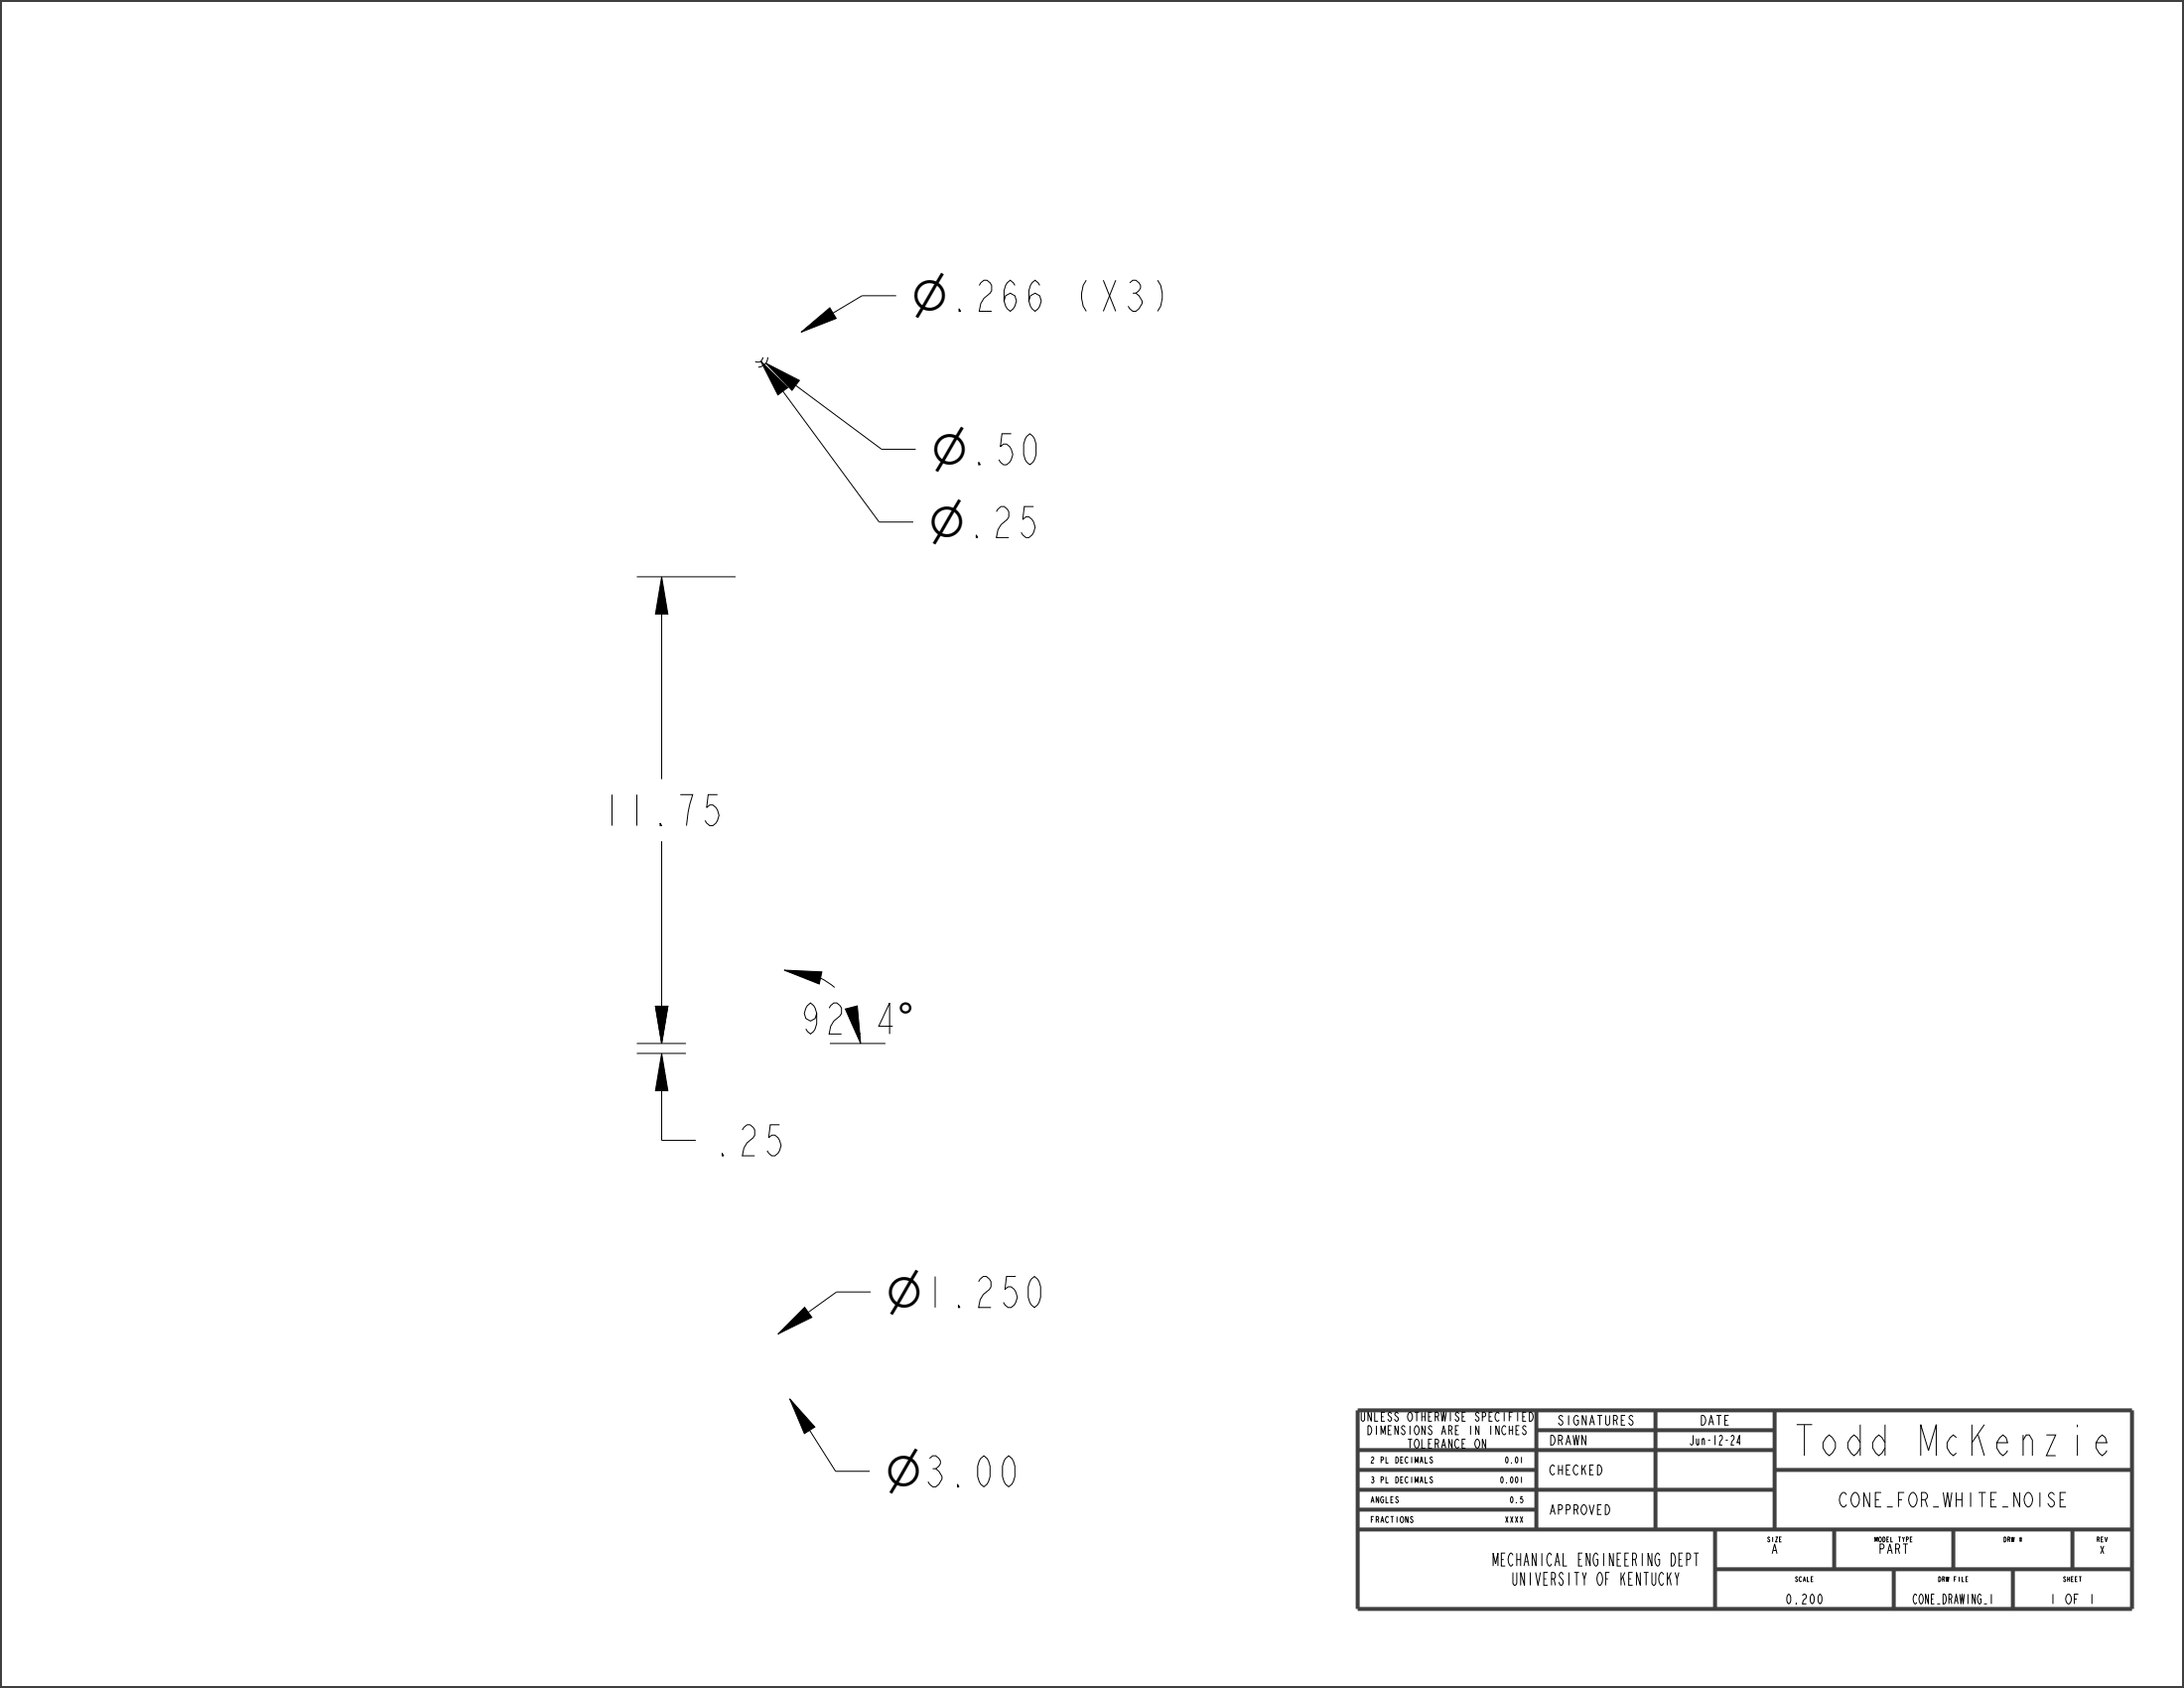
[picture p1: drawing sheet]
<svg xmlns="http://www.w3.org/2000/svg" width="279mm" height="216mm" viewBox="0 0 279 216" stroke-linecap="round" stroke-linejoin="round" font-family="sans-serif">
<path d="M97.3 46.2l3.5 3.4-1.3 .9zM98 46.5l4.3 2.2-1 1.2zM102.5 42.5l3.7-3.1 .8 1.3zM84.6 73.8l.8 4.7h-1.5zM83.9 128.7h1.5l-.8 4.8zM84.6 134.7l.8 4.8h-1.5zM100.3 124.1l4.8 .2-.3 1.6zM102.9 167.2l1 1.3-4.4 2.1zM101 178.9l3.2 3.6-1.3 .9z" fill="#000"/>
<g fill="none" stroke="#000" stroke-width=".13">
<path d="M114.6 37.8h-4.3l-3.7 2.2M97.3 46.2l3.5 3.4-1.3 .9zM97.6 45.7a.64 .64 0 0 1-1 .5M98 46.5l4.3 2.2-1 1.2zM98.2 45.7a1.27 1.27 0 0 1-1.2 1.3M100.2 50l12.3 16.8h4.3M101.8 49.3l11 8.2h4.3M102.5 42.5l3.7-3.1 .8 1.3zM81.5 73.8h12.6M84.6 73.8l.8 4.7h-1.5zM84.6 78.5v21.2M84.6 107.6v21.1"/>
<path d="M81.5 134.7h6.2M81.5 133.5h6.2M83.9 128.7h1.5l-.8 4.8zM84.6 134.7l.8 4.8h-1.5zM84.6 139.5v6.4h4.4M100.3 124.1l4.8 .2-.3 1.6zM105 125.1l1.8 1.2M101 178.9l3.2 3.6-1.3 .9zM102.9 167.2l1 1.3-4.4 2.1zM111.4 165.2h-4.4l-3.6 2.6M103.6 182.9l3.3 5.3h4.4"/>
</g>
<g fill="none" stroke="#404040" stroke-width=".51">
<path d="M0 0h279.4v215.9h-279.4zM173.7 180.4h99v25.4h-99zM173.7 195.6h99M173.7 193.1h22.8M173.7 190.5h53.3M173.7 188h22.8M173.7 185.5h53.3M196.5 182.9h30.5M196.5 180.4v15.2M211.8 180.4v15.2M219.4 195.6v10.2M227 188h45.7"/>
<path d="M227 180.4v15.2M234.6 195.6v5.1M249.9 195.6v5.1M265.1 195.6v5.1M219.4 200.7h53.3M242.3 200.7v5.1M257.5 200.7v5.1"/>
</g>
<g font-size="5.5">
<text x="116.6" y="39.8">⌀.266 (X3)</text>
<text x="116.6" y="39.8">⌀</text>
<text x="119.1" y="59.4">⌀.50</text>
<text x="119.1" y="59.4">⌀</text>
<text x="118.8" y="68.8">⌀.25</text>
<text x="118.8" y="68.8">⌀</text>
<text x="114.8" y="132.3">°</text>
<text x="113.4" y="167.2">⌀1.250</text>
<text x="113.4" y="167.2">⌀</text>
<text x="113.2" y="190.2">⌀3.00</text>
<text x="113.2" y="190.2">⌀</text>
</g>
<g font-size="5.2">
<text x="76.7" y="105.6">11.75</text>
<text x="102.1" y="132.3">92.4°</text>
<text x="91" y="147.8">.25</text>
<text x="229.8" y="186.2">Todd McKenzie</text>
</g>
<text font-size="2.4" x="235.5" y="192.7">CONE_FOR_WHITE_NOISE</text>
<g font-size="2.1">
<text x="191.2" y="200.3">MECHANICAL ENGINEERING DEPT</text>
<text x="193.6" y="202.8">UNIVERSITY OF KENTUCKY</text>
</g>
<g font-size="1.6">
<text x="198.1" y="184.8">DRAWN</text>
<text x="199.3" y="182.3">SIGNATURES</text>
<text x="216.1" y="184.8">Jun-12-24</text>
<text x="217.5" y="182.3">DATE</text>
<text x="198.1" y="188.6">CHECKED</text>
<text x="198.1" y="193.7">APPROVED</text>
<text x="226.5" y="198.7">A</text>
<text x="240.3" y="198.7">PART</text>
<text x="228.4" y="205.1">0.200</text>
<text x="244.8" y="205.1">CONE_DRAWING_1</text>
<text x="262.1" y="205.1">1 OF 1</text>
</g>
<g font-size="1.5">
<text x="174.2" y="181.8">UNLESS OTHERWISE SPECIFIED</text>
<text x="175" y="183.5">DIMENSIONS ARE IN INCHES</text>
<text x="180.1" y="185.2">TOLERANCE ON</text>
</g>
<text font-size="1.3" x="268.5" y="198.7">X</text>
<g font-size="1">
<text x="175.3" y="189.7">3 PL DECIMALS</text>
<text x="175.3" y="187.1">2 PL DECIMALS</text>
<text x="191.9" y="189.7">0.001</text>
<text x="192.5" y="187.1">0.01</text>
<text x="175.3" y="194.7">FRACTIONS</text>
<text x="175.3" y="192.2">ANGLES</text>
<text x="192.5" y="194.7">XXXX</text>
<text x="193.1" y="192.2">0.5</text>
</g>
<g font-size=".8">
<text x="226.1" y="197.2">SIZE</text>
<text x="239.8" y="197.2">MODEL TYPE</text>
<text x="256.3" y="197.2">DRW #</text>
<text x="268.2" y="197.2">REV</text>
<text x="229.6" y="202.3">SCALE</text>
<text x="247.9" y="202.3">DRW FILE</text>
<text x="263.9" y="202.3">SHEET</text>
</g>
</svg>
